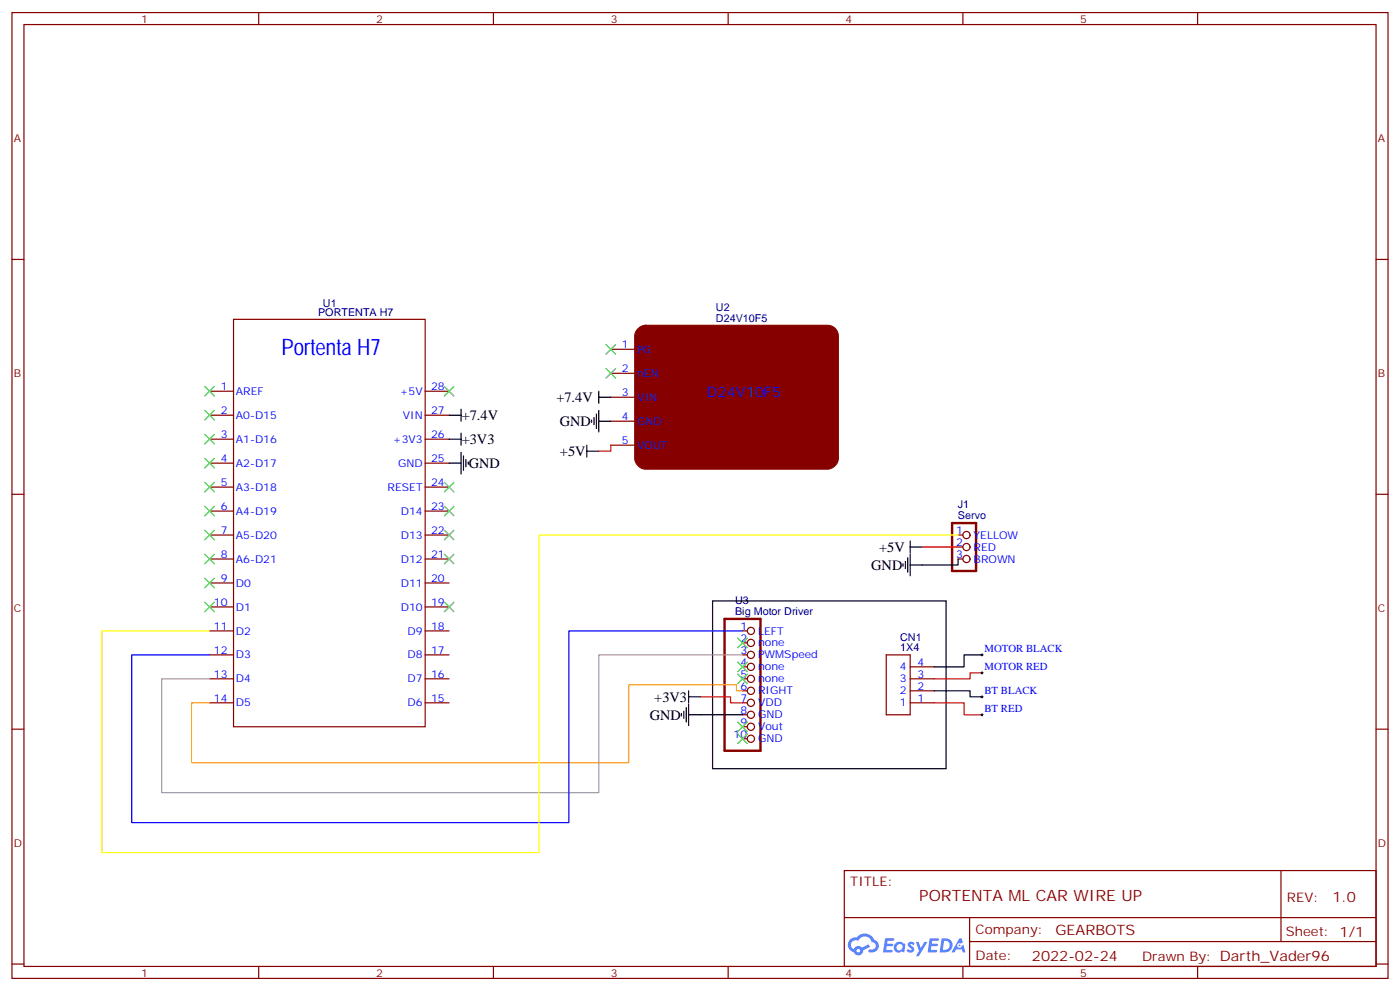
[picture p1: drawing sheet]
<svg xmlns="http://www.w3.org/2000/svg" width="412mm" height="292mm" viewBox="0 0 412 292" stroke-linecap="round" stroke-linejoin="round" font-family="sans-serif">
<g fill="none" stroke="#870000" stroke-width=".35">
<path d="M3.5 3.7h405.4v284.3h-405.4zM7.1 7.2h398.2v277.3h-398.2zM76.2 3.7v3.5M145.3 3.7v3.5M214.5 3.7v3.5M283.6 3.7v3.5M352.8 3.7v3.5M3.5 76.4h3.6M405.3 76.4h3.6M3.5 145.5h3.6M405.3 145.5h3.6M3.5 214.7h3.6"/>
<path d="M405.3 214.7h3.6M248.7 256.3h156.6v28.2h-156.6zM377.3 256.3v20.9M248.7 270.1h156.5M285.6 277.2h119.6M285.6 270.1v14.2M3.5 283.8h3.6M76.2 284.5v3.5M145.3 284.5v3.5M214.5 284.5v3.5M283.6 284.5v3.5M352.8 284.5v3.5"/>
<path d="M405.3 283.8h3.6"/>
</g>
<g fill="#5487ff">
<path d="M267.7 277.5a1.22 1.22 0 0 1 1.7 .2l-.4 .6a.47 .47 0 0 0-.3-.4 .47 .47 0 0 0-.5 .2l.1 .2a1.14 1.14 0 0 1 .8 1.8 1.14 1.14 0 0 1-1.9 0l-.2-.2 .5-.6 .7 .5a.29 .29 0 0 0 .3-.3 .29 .29 0 0 0-.2-.3 1.04 1.04 0 0 1-.6-1.7z"/>
<path d="M260.7 276.2h2.4l.3 .2-.2 .5-1.8 .1-.1 .8h1.5l.3 .4-.3 .4h-1.6l-.2 1.1h1.7l.2 .3-.2 .3-2.6 .1z"/>
<path d="M273.8 276.2h2.4l.3 .2-.1 .5-1.8 .1-.2 .8h1.6l.3 .4-.4 .4-1.6-.1-.1 1.1 1.7 .1 .2 .3-.2 .3-2.6 .1z"/>
<path d="M282.6 276.2h.7l.3 1.3-.6 .3a.69 .69 0 0 0-1 .3 .69 .69 0 0 0 .4 .9 .69 .69 0 0 0 .9-.6l.5-.2 .6 2.2h-.8l-.2-.9h-1.8l-.5 .9h-.8z"/>
<path d="M269.8 277.3h.8l.6 1.8 1.1-1.8h.9l-2.6 4.2h-.8l.9-1.5z"/>
<path d="M277.4 276.2l-.6 4.2h1.3a2.11 2.11 0 0 0 2.5-2.1 2.11 2.11 0 0 0-2.5-2.1zM278.1 277a1.39 1.39 0 0 1 1.7 1.4 1.39 1.39 0 0 1-1.8 1.2h-.3z"/>
<path d="M263.7 277.8a1.54 1.54 0 0 0-.1 2.2 1.54 1.54 0 0 0 2.2 .1l.6 .3 .3-2.3-.2-.3h-.4a1.49 1.49 0 0 0-2.4 0zM264 278.8a.94 .94 0 0 1 1.8 0 .94 .94 0 0 1-1.8 0z"/>
<path d="M250.4 276.6a2.18 2.18 0 0 0 1.1 3.7 1.44 1.44 0 0 0 1.6 .9 1.44 1.44 0 0 0 1.2-1.4l2-1.1-.5-.7-1.9 1a1.47 1.47 0 0 0-2.4 .4 1.39 1.39 0 0 1-.7-1.9 1.39 1.39 0 0 1 2-.5 2.12 2.12 0 0 1 2.2-1.3 2.12 2.12 0 0 1 1.9 1.7 1.14 1.14 0 0 1 1.1 1.4 1.14 1.14 0 0 1-1.7 .7 .43 .43 0 0 0-.5 .4 .43 .43 0 0 0 .4 .5 1.98 1.98 0 0 0 2.5-1.2 1.98 1.98 0 0 0-1.2-2.6 3.1 3.1 0 0 0-5.3-.6l-.9 .1zM252.3 279.9a.55 .55 0 0 1 1.1 0 .55 .55 0 0 1-1.1 0z"/>
<circle cx="282.6" cy="278.3" r=".26"/>
</g>
<g fill="none" stroke="#870000" stroke-width=".35">
<path d="M68.8 94h56.4v120h-56.4zM61.7 115.2h7.1M125.2 115.2h7.1M179.9 102.8h7.1M179.9 109.9h7.1M179.9 116.9h7.1M61.7 122.2h7.1M61.7 129.3h7.1M61.7 136.3h7.1M125.2 122.2h7.1M125.2 129.3h7.1M125.2 136.3h7.1"/>
<path d="M179.9 124h7.1M179.9 131.1h7.1M61.7 143.4h7.1M61.7 150.5h7.1M61.7 157.5h7.1M125.2 143.4h7.1M125.2 150.5h7.1M125.2 157.5h7.1M282.2 157.5h1.4M61.7 164.6h7.1M61.7 171.6h7.1M61.7 178.7h7.1"/>
<path d="M125.2 164.6h7.1M125.2 171.6h7.1M125.2 178.7h7.1M282.2 164.6h1.4M282.2 161h1.4M61.7 185.7h7.1M61.7 192.8h7.1M61.7 199.8h7.1M125.2 185.7h7.1M125.2 192.8h7.1M125.2 199.8h7.1M218.7 185.7h1.4"/>
<path d="M218.7 192.8h1.4M218.7 199.8h1.4M218.7 189.3h1.4M218.7 196.3h1.4M261.1 192.8h7v17.6h-7zM268.1 199.8h7.1M268.1 196.3h7.1M61.7 206.9h7.1M125.2 206.9h7.1M218.7 206.9h1.4M218.7 203.4h1.4M218.7 210.4h1.4"/>
<path d="M218.7 214h1.4M218.7 217.5h1.4M268.1 206.9h7.1M268.1 203.4h7.1"/>
<circle cx="284.7" cy="157.5" r="1.06"/>
<circle cx="284.7" cy="164.6" r="1.06"/>
<circle cx="284.7" cy="161" r="1.06"/>
<circle cx="221.2" cy="185.7" r="1.06"/>
<circle cx="221.2" cy="199.8" r="1.06"/>
<circle cx="221.2" cy="189.3" r="1.06"/>
<circle cx="221.2" cy="192.8" r="1.06"/>
<circle cx="221.2" cy="196.3" r="1.06"/>
<circle cx="221.2" cy="206.9" r="1.06"/>
<circle cx="221.2" cy="203.4" r="1.06"/>
<circle cx="221.2" cy="214" r="1.06"/>
<circle cx="221.2" cy="210.4" r="1.06"/>
<circle cx="221.2" cy="217.5" r="1.06"/>
</g>
<path d="M187.8 97a3.4 3.4 0 0 1 2.3-1.2h53.7a3.2 3.2 0 0 1 3.1 3.2v35.9a3.4 3.4 0 0 1-3.1 3.2h-53.7a3.4 3.4 0 0 1-3.1-3.2v-35.9l.1-.8z" fill="#870000" stroke="#870000" stroke-width=".35"/>
<path d="M280.5 154h7v14.1h-7zM213.4 182.2h10.6v38.8h-10.6z" fill="none" stroke="#870000" stroke-width=".71"/>
<g fill="none" stroke="#000" stroke-width=".35">
<path d="M176.4 115.2v3.5M176.4 116.9h3.5M132.3 122.2h3.5M132.3 129.3h3.5M132.3 136.3h3.5M135.8 120.5v3.5M135.8 127.5v3.6M135.8 133.2v6.3M136.5 134.2v4.3M137.2 135.3v2.1M137.9 136v.7M172.9 132.8h3.5"/>
<path d="M172.9 131.1v3.5M174.3 123.6v.8M175 122.9v2.2M175.7 121.9v4.2M176.4 124h3.5M176.4 120.8v6.4M268.1 159.3v3.5M209.9 176.9h68.8v49.4h-68.8zM266 166v.7M266.7 165.3v2.1M267.4 164.2v4.3M268.1 163.2v6.3"/>
<path d="M268.1 161h3.5M282.2 164.6v1.7h-14.1M289.3 192.8h-5.3v3.5h-8.8M200.7 210.1v.7M201.4 209.4v2.1M202.1 208.3v4.2M202.8 210.4h15.9M202.8 203.4v3.5M202.8 207.3v6.3M202.8 205.1h3.6M275.2 203.4h10.6v1.7h3.5"/>
</g>
<path d="M179.9 131.1v1.7h-3.5M271.6 161h10.6M289.3 198.1h-3.5v1.7h-10.6M206.4 205.1h8.8v1.8h3.5M275.2 206.9h8.8v3.5h5.3" fill="none" stroke="#f00" stroke-width=".35"/>
<path d="M218.7 203.4h-1.7v-1.8h-31.8v22.9h-128.8v-17.6h5.3" fill="none" stroke="#f90" stroke-width=".35"/>
<path d="M218.7 192.8h-42.3v40.6h-128.8v-33.6h14.1" fill="none" stroke="#999" stroke-width=".35"/>
<path d="M218.7 185.7h-51.1v56.5h-128.8v-49.4h22.9" fill="none" stroke="#00f" stroke-width=".35"/>
<path d="M282.2 157.5h-123.5v93.5h-128.7v-65.3h31.7" fill="none" stroke="#ff0" stroke-width=".35"/>
<path d="M288.9 192.8h.7M288.9 198.1h.7M289.3 192.4v.7M289.3 197.7v.7M288.9 205.1h.7M288.9 210.4h.7M289.3 204.8v.7M289.3 210.1v.7" fill="none" stroke="#000" stroke-width=".29"/>
<g fill="none" stroke="#3c3" stroke-width=".35">
<path d="M60.3 113.8l2.8 2.8M63.1 113.8l-2.8 2.8M130.9 113.8l2.8 2.8M133.7 113.8l-2.8 2.8M178.5 108.5l2.8 2.8M178.5 101.4l2.8 2.8M181.3 101.4l-2.8 2.8M181.3 108.5l-2.8 2.8M60.3 134.9l2.8 2.9M60.3 127.9l2.8 2.8M60.3 120.8l2.8 2.8M63.1 134.9l-2.8 2.9"/>
<path d="M63.1 127.9l-2.8 2.8M63.1 120.8l-2.8 2.8M60.3 156.1l2.8 2.8M60.3 149l2.8 2.9M60.3 142l2.8 2.8M63.1 156.1l-2.8 2.8M63.1 149l-2.8 2.9M63.1 142l-2.8 2.8M130.9 142l2.8 2.8M130.9 149l2.8 2.9M130.9 156.1l2.8 2.8M133.7 142l-2.8 2.8"/>
<path d="M133.7 149l-2.8 2.9M133.7 156.1l-2.8 2.8M60.3 177.3l2.8 2.8M60.3 170.2l2.8 2.8M60.3 163.2l2.8 2.8M63.1 177.3l-2.8 2.8M63.1 170.2l-2.8 2.8M63.1 163.2l-2.8 2.8M130.9 163.2l2.8 2.8M130.9 177.3l2.8 2.8M133.7 163.2l-2.8 2.8M133.7 177.3l-2.8 2.8"/>
<path d="M217.3 198.4l2.8 2.9M217.3 194.9l2.8 2.8M217.3 187.9l2.8 2.8M220.1 198.4l-2.8 2.9M220.1 194.9l-2.8 2.8M220.1 187.9l-2.8 2.8M217.3 216.1l2.8 2.8M217.3 212.5l2.8 2.9M220.1 216.1l-2.8 2.8M220.1 212.5l-2.8 2.9"/>
</g>
<text font-size="6.7" fill="#00f" x="82.9" y="104.6">Portenta H7</text>
<text font-size="4.6" fill="#800" x="270.8" y="265.3">PORTENTA ML CAR WIRE UP</text>
<g font-size="4.2">
<text x="163.9" y="118.4">+7.4V</text>
<text x="136" y="123.6">+7.4V</text>
<text x="164.9" y="125.5">GND</text>
<text x="136" y="130.7">+3V3</text>
<text x="138.1" y="137.9">GND</text>
<text x="165" y="134.2">+5V</text>
<text x="256.7" y="167.8">GND</text>
<text x="259" y="162.5">+5V</text>
<text x="192.7" y="206.6">+3V3</text>
<text x="191.4" y="211.9">GND</text>
</g>
<text font-size="4.2" fill="#00f" x="208.1" y="116.9">D24V10F5</text>
<g font-size="4.2" fill="#800">
<text x="392.5" y="265.6">1.0</text>
<text x="310.9" y="275.1">GEARBOTS</text>
<text x="304" y="282.9">2022-02-24</text>
</g>
<g font-size="3.9" fill="#800">
<text x="250.5" y="260.9">TITLE:</text>
<text x="379.1" y="265.6">REV:</text>
<text x="287.4" y="275.1">Company:</text>
<text x="378.7" y="275.7">Sheet: 1/1</text>
<text x="287.4" y="282.8">Date:</text>
<text x="336.4" y="282.8">Drawn By: Darth_Vader96</text>
</g>
<g font-size="3.2" fill="#800">
<text x="41.6" y="6.7">1</text>
<text x="110.8" y="6.7">2</text>
<text x="179.9" y="6.7">3</text>
<text x="249.1" y="6.7">4</text>
<text x="318.2" y="6.7">5</text>
<text x="4.1" y="41.8">A</text>
<text x="405.9" y="41.8">A</text>
<text x="4.1" y="110.9">B</text>
<text x="405.9" y="110.9">B</text>
<text x="4.1" y="180.1">C</text>
<text x="405.9" y="180.1">C</text>
<text x="4.1" y="249.2">D</text>
<text x="405.9" y="249.2">D</text>
<text x="41.6" y="287.5">1</text>
<text x="110.8" y="287.5">2</text>
<text x="179.9" y="287.5">3</text>
<text x="249.1" y="287.5">4</text>
<text x="318.2" y="287.5">5</text>
</g>
<g font-size="3.2" fill="#000080">
<text x="93.7" y="93">PORTENTA H7</text>
<text x="95.1" y="90.5">U1</text>
<text x="210.9" y="94.7">D24V10F5</text>
<text x="210.9" y="91.7">U2</text>
<text x="282.2" y="149.7">J1</text>
<text x="282.2" y="152.7">Servo</text>
<text x="216.5" y="177.9">U3</text>
<text x="216.5" y="181.1">Big Motor Driver</text>
<text x="265.2" y="191.7">1X4</text>
<text x="265.2" y="188.7">CN1</text>
</g>
<g font-size="3.2" fill="#00f">
<text x="183.2" y="102.5">1</text>
<text x="187.7" y="103.9">PG</text>
<text x="183.2" y="109.5">2</text>
<text x="187.7" y="110.9">nEN</text>
<text x="65" y="114.8">1</text>
<text x="69.5" y="116.2">AREF</text>
<text x="117.8" y="116.2">+5V</text>
<text x="127" y="114.8">28</text>
<text x="183.2" y="116.6">3</text>
<text x="187.7" y="118">VIN</text>
<text x="65" y="121.9">2</text>
<text x="69.5" y="123.3">A0-D15</text>
<text x="118.7" y="123.3">VIN</text>
<text x="127" y="121.9">27</text>
<text x="183.2" y="123.6">4</text>
<text x="187.7" y="125.1">GND</text>
<text x="65" y="128.9">3</text>
<text x="69.5" y="130.4">A1-D16</text>
<text x="115.7" y="130.4">+3V3</text>
<text x="127" y="128.9">26</text>
<text x="183.2" y="130.7">5</text>
<text x="65" y="136">4</text>
<text x="69.5" y="137.4">A2-D17</text>
<text x="117.2" y="137.4">GND</text>
<text x="127" y="136">25</text>
<text x="187.7" y="132.1">VOUT</text>
<text x="65" y="143.1">5</text>
<text x="127" y="143.1">24</text>
<text x="69.5" y="144.5">A3-D18</text>
<text x="114.2" y="144.5">RESET</text>
<text x="65" y="150.1">6</text>
<text x="69.5" y="151.5">A4-D19</text>
<text x="118.1" y="151.5">D14</text>
<text x="127" y="150.1">23</text>
<text x="65" y="157.2">7</text>
<text x="69.5" y="158.6">A5-D20</text>
<text x="118.1" y="158.6">D13</text>
<text x="127" y="157.2">22</text>
<text x="281.6" y="157.2">1</text>
<text x="281.6" y="160.7">2</text>
<text x="286.8" y="158.6">YELLOW</text>
<text x="65" y="164.2">8</text>
<text x="69.5" y="165.6">A6-D21</text>
<text x="118.1" y="165.6">D12</text>
<text x="127" y="164.2">21</text>
<text x="281.6" y="164.2">3</text>
<text x="286.8" y="162.1">RED</text>
<text x="286.8" y="165.6">BROWN</text>
<text x="65" y="171.3">9</text>
<text x="69.5" y="172.7">D0</text>
<text x="118.1" y="172.7">D11</text>
<text x="127" y="171.3">20</text>
<text x="63" y="178.3">10</text>
<text x="69.5" y="179.7">D1</text>
<text x="118.1" y="179.7">D10</text>
<text x="127" y="178.3">19</text>
<text x="63" y="185.4">11</text>
<text x="127" y="185.4">18</text>
<text x="218.1" y="185.4">1</text>
<text x="69.5" y="186.8">D2</text>
<text x="120.1" y="186.8">D9</text>
<text x="218.1" y="188.9">2</text>
<text x="223.3" y="186.8">LEFT</text>
<text x="223.3" y="190.3">none</text>
<text x="290" y="191.9">MOTOR BLACK</text>
<text x="63" y="192.4">12</text>
<text x="69.5" y="193.9">D3</text>
<text x="120.1" y="193.9">D8</text>
<text x="127" y="192.4">17</text>
<text x="218.1" y="192.4">3</text>
<text x="218.1" y="196">4</text>
<text x="223.3" y="193.9">PWMSpeed</text>
<text x="223.3" y="197.4">none</text>
<text x="265" y="197.4">4</text>
<text x="270.2" y="196">4</text>
<text x="290" y="197.2">MOTOR RED</text>
<text x="63" y="199.5">13</text>
<text x="69.5" y="200.9">D4</text>
<text x="120.1" y="200.9">D7</text>
<text x="127" y="199.5">16</text>
<text x="218.1" y="199.5">5</text>
<text x="218.1" y="203">6</text>
<text x="223.3" y="200.9">none</text>
<text x="265" y="200.9">3</text>
<text x="270.2" y="203">2</text>
<text x="270.2" y="199.5">3</text>
<text x="63" y="206.6">14</text>
<text x="69.5" y="208">D5</text>
<text x="120.1" y="208">D6</text>
<text x="127" y="206.6">15</text>
<text x="218.1" y="206.6">7</text>
<text x="223.3" y="204.4">RIGHT</text>
<text x="223.3" y="208">VDD</text>
<text x="265" y="208">1</text>
<text x="265" y="204.4">2</text>
<text x="270.2" y="206.6">1</text>
<text x="290" y="204.3">BT BLACK</text>
<text x="290" y="209.6">BT RED</text>
<text x="218.1" y="210.1">8</text>
<text x="218.1" y="213.6">9</text>
<text x="223.3" y="211.5">GND</text>
<text x="223.3" y="215">Vout</text>
<text x="216.1" y="217.1">10</text>
<text x="223.3" y="218.5">GND</text>
</g>
</svg>
